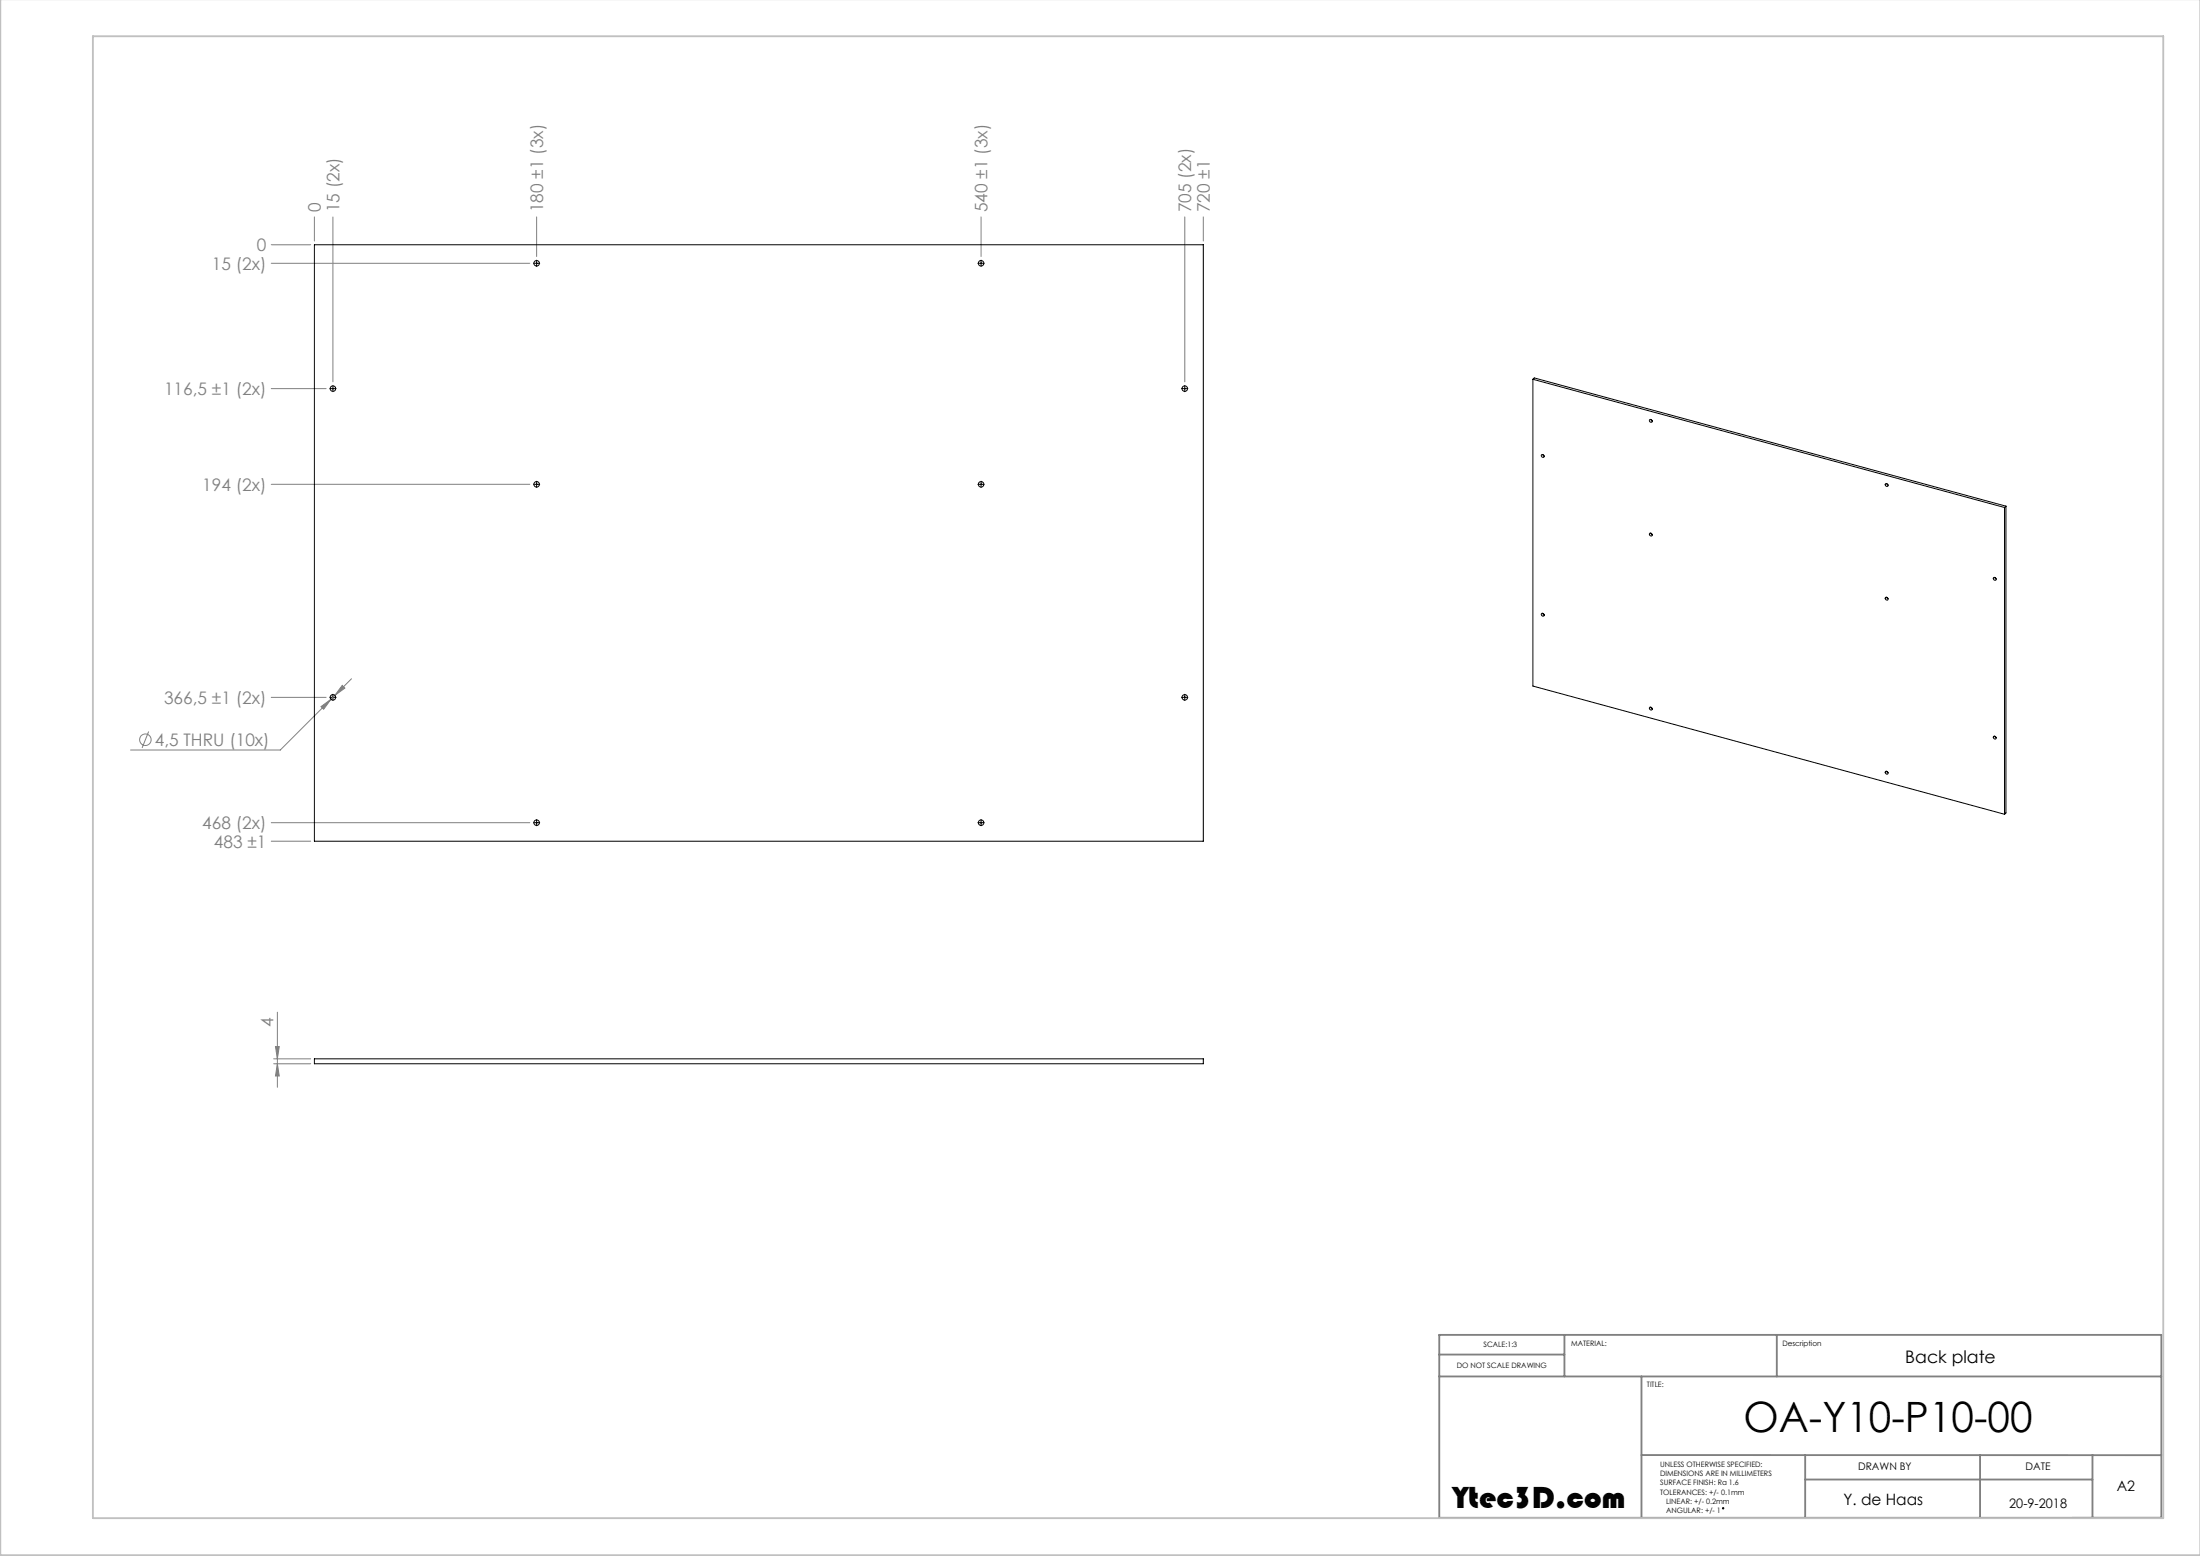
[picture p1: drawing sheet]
<svg xmlns="http://www.w3.org/2000/svg" width="594mm" height="420mm" viewBox="0 0 594 420" stroke-linecap="round" stroke-linejoin="round" font-family="sans-serif">
<g fill="none" stroke="#000" stroke-width=".27">
<path d="M144.1 71.1h1.6M144.9 70.2v1.7M264.1 71.1h1.6M264.9 70.2v1.7M89.1 104.9h1.6M89.9 104.1v1.6M319.1 104.9h1.6M319.9 104.1v1.6M144.1 130.7h1.6M144.9 129.9v1.7M264.1 130.7h1.6M264.9 129.9v1.7"/>
<path d="M89.1 188.2h1.6M89.9 187.4v1.7M319.1 188.2h1.6M319.9 187.4v1.7M144.1 222.1h1.6M144.9 221.2v1.7M264.1 222.1h1.6M264.9 221.2v1.7"/>
<circle cx="465.3" cy="407.1" r=".19"/>
</g>
<path d="M388.6 365.6h33.8M388.6 371.5h195M422.4 360.3v11.2M443.2 371.5v38.3M479.7 360.3v11.2M443.2 392.8h140.4M487.4 399.4h77.6M487.4 392.8v17M534.6 392.8v16.9M565 392.8v16.9M388.6 409.7h195v-49.4h-195v49.5" fill="none" stroke="#808080" stroke-width=".5"/>
<path d="M.1 -.1v419.9h594M25.1 9.8h559v400h-559z" fill="none" stroke="#c0c0c0" stroke-width=".5"/>
<g fill="none" stroke="#808080" stroke-width=".27">
<path d="M84.9 58.5v6.6M89.9 58.5v44.6M144.9 58.5v10.7M264.9 58.5v10.7M319.9 58.5v44.6M324.9 58.5v6.6M73.2 66.1h10.7M73.2 71.1h69.9M73.2 104.9h14.9M73.2 130.7h69.9M40.1 197.4l-1.7 4.5M73.2 188.2h14.9"/>
<path d="M86.7 190.7l2.7-1.9-2 2.7zM92.4 185l.7 .7-2.7 2zM94.9 183.2l-19.2 19.2h-40.5M73.2 222.1h69.9M73.2 227.1h10.7M74.9 273.2v20.3M73.9 285.8h10M73.9 287.1h10M74.4 282.5h1l-.5 3.3zM74.9 287.1l.5 3.3h-1z"/>
<circle cx="39.3" cy="199.7" r="1.56"/>
</g>
<g fill="#808080">
<path d="M92.4 185l-2 2.7 2.7-2zM86.7 190.7l.7 .8 2-2.7z"/>
<path d="M74.4 282.5h1l-.5 3.3zM74.9 287.1l.5 3.3h-1z"/>
</g>
<g fill="none" stroke="#000" stroke-width=".27">
<path d="M84.9 66.1h240v161h-240zM413.9 102.4l127.3 34.6M413.9 102.4v82.8l127.3 34.6M413.9 102.4l.4-.4 127.3 34.6M445.7 113.2l.4 .4M416.5 122.7l.4 .4M509.4 130.5l.4 .4M541.2 137v82.8M541.6 136.6l-.4 .4M541.6 136.6v82.8l-.4 .4M445.7 143.9l.4 .4M538.6 155.9l.4 .4"/>
<path d="M416.5 165.5l.4 .5M509.4 161.2l.4 .4M445.7 190.9l.4 .4M538.6 198.7l.4 .4M509.4 208.2l.4 .4M84.9 285.8h240v1.3h-240z"/>
<circle cx="144.9" cy="71.1" r=".75"/>
<circle cx="264.9" cy="71.1" r=".75"/>
<circle cx="89.9" cy="104.9" r=".75"/>
<circle cx="319.9" cy="104.9" r=".75"/>
<circle cx="445.7" cy="113.5" r=".42"/>
<circle cx="144.9" cy="130.7" r=".75"/>
<circle cx="264.9" cy="130.7" r=".75"/>
<circle cx="416.6" cy="123" r=".42"/>
<circle cx="509.4" cy="131" r=".42"/>
<circle cx="445.7" cy="144.2" r=".42"/>
<circle cx="538.6" cy="156.3" r=".42"/>
<circle cx="416.6" cy="165.9" r=".42"/>
<circle cx="509.4" cy="161.7" r=".42"/>
<circle cx="89.9" cy="188.2" r=".75"/>
<circle cx="319.9" cy="188.2" r=".75"/>
<circle cx="445.7" cy="191.2" r=".42"/>
<circle cx="538.6" cy="199.2" r=".42"/>
<circle cx="509.4" cy="208.6" r=".42"/>
<circle cx="144.9" cy="222.1" r=".75"/>
<circle cx="264.9" cy="222.1" r=".75"/>
</g>
<text font-size="11.3" x="470.7" y="386.6">OA-Y10-P10-00</text>
<text font-size="8.5" x="392.2" y="407">Ytec3D.com</text>
<g font-size="4.7" fill="#808080">
<text x="86.7" y="57.3" transform="rotate(-90 86.7 57.3)">0</text>
<text x="91.7" y="57.3" transform="rotate(-90 91.7 57.3)">15 (2x)</text>
<text x="146.7" y="57.3" transform="rotate(-90 146.7 57.3)">180 ±1 (3x)</text>
<text x="266.7" y="57.3" transform="rotate(-90 266.7 57.3)">540 ±1 (3x)</text>
<text x="321.7" y="57.3" transform="rotate(-90 321.7 57.3)">705 (2x)</text>
<text x="326.7" y="57.3" transform="rotate(-90 326.7 57.3)">720 ±1</text>
<text x="69.4" y="67.8">0</text>
<text x="57.2" y="72.8">15 (2x)</text>
<text x="44.3" y="106.7">116,5 ±1 (2x)</text>
<text x="54.6" y="132.5">194 (2x)</text>
<text x="44.3" y="190">366,5 ±1 (2x)</text>
<text x="41.8" y="201.4">4,5 THRU (10x)</text>
<text x="54.6" y="223.8">468 (2x)</text>
<text x="57.7" y="228.8">483 ±1</text>
<text x="73.9" y="277.1" transform="rotate(-90 73.9 277.1)">4</text>
</g>
<text font-size="4.7" x="514.4" y="368">Back plate</text>
<text font-size="4.2" x="497.8" y="406.1">Y. de Haas</text>
<text font-size="3.9" x="571.5" y="402.5">A2</text>
<text font-size="3.5" x="542.5" y="407">20-9-2018</text>
<g font-size="2.8">
<text x="501.7" y="396.9">DRAWN BY</text>
<text x="546.9" y="396.9">DATE</text>
</g>
<g font-size="2">
<text x="400.6" y="363.7">SCALE:1:3</text>
<text x="424.2" y="363.2">MATERIAL:</text>
<text x="481.3" y="363.2">Description</text>
<text x="393.3" y="369.3">DO NOT SCALE DRAWING</text>
<text x="444.7" y="374.5">TITLE:</text>
<text x="448.2" y="395.9">UNLESS OTHERWISE SPECIFIED:</text>
<text x="448.2" y="398.4">DIMENSIONS ARE IN MILLIMETERS</text>
<text x="448.2" y="400.9">SURFACE FINISH: Ra 1.6</text>
<text x="448.2" y="403.4">TOLERANCES: +/- 0.1mm</text>
<text x="449.9" y="405.9">LINEAR: +/- 0.2mm</text>
<text x="449.9" y="408.4">ANGULAR: +/- 1</text>
</g>
</svg>
